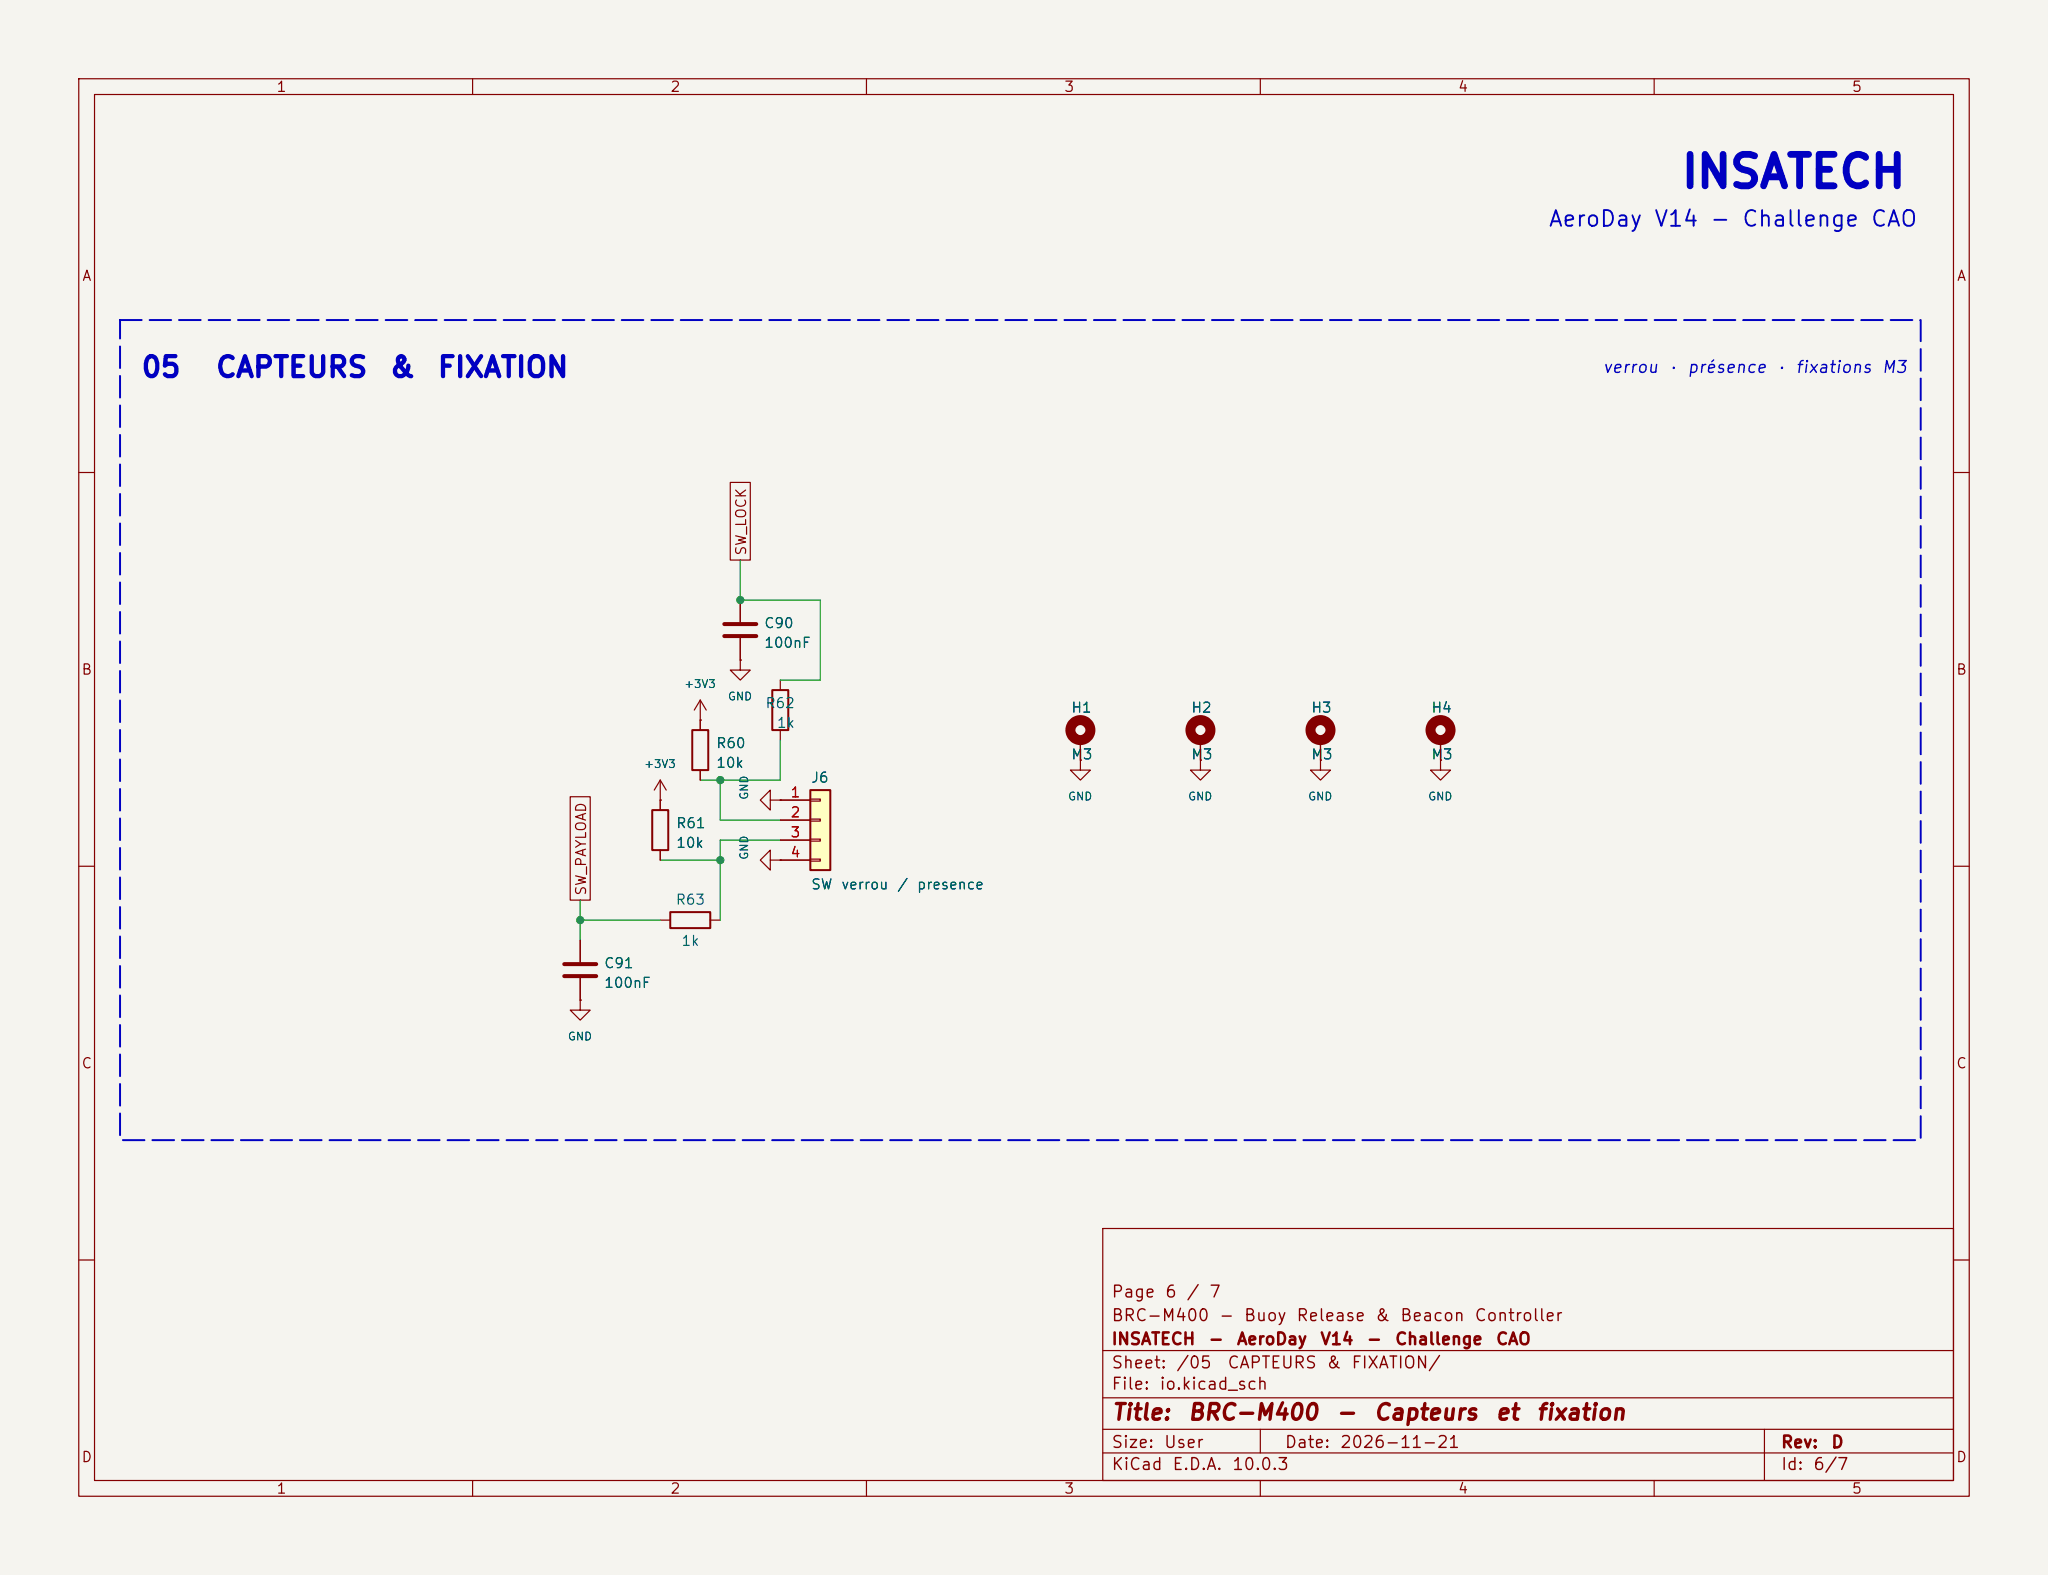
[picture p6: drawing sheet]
<svg xmlns="http://www.w3.org/2000/svg" width="260mm" height="200mm" viewBox="0 0 260 200" stroke-linecap="round" stroke-linejoin="round" font-family="sans-serif">
<path d="M0 0h260v200h-260z" fill="#f5f4ef" stroke="#f5f4ef" stroke-width=".13"/>
<g fill="none" stroke="#840000" stroke-width=".15">
<path d="M10 10h240v180h-240zM12 12h236v176h-236zM60 10v2M110 10v2M160 10v2M210 10v2M10 60h2M248 60h2M83.8 99.1l-.7 1.2M83.8 99.1l.8 1.2M83.8 99.1v2.5M137.2 96.5v1.3h1.2l-1.2 1.3-1.3-1.3h1.3"/>
<path d="M137.2 96.5h.1M137.2 94v2.5M152.4 94v2.5M10 110h2M73.7 119.4v2.8M83.8 101.6h.1M248 110h2M73.7 127v1.3h1.2l-1.2 1.2-1.3-1.2h1.3M73.7 127h.1M73.7 124.2v2.8M140 156h108v32h-108zM10 160h2"/>
<path d="M140 177.5h108M140 171.5h108M248 160h2M60 188v2M110 188v2M140 184.5h108M140 181.5h108M160 181.5v3M160 188v2M210 188v2M224 181.5v6.5"/>
</g>
<path d="M71.6 122.4h4.1M71.6 124h4.1" fill="none" stroke="#840000" stroke-width=".51"/>
<g fill="none" stroke="#840000" stroke-width="1.3">
<circle cx="137.2" cy="92.7" r="1.27"/>
<circle cx="152.4" cy="92.7" r="1.27"/>
</g>
<path d="M102.9 100.3h2.5v10.2h-2.5z" fill="#ffffc2"/>
<path d="M87.9 92.7h2v5.1h-2zM98 87.6h2.1v5.1h-2.1zM82.8 102.9h2v5.1h-2zM85.1 115.8h5.1v2.1h-5.1zM102.9 100.3h2.5v10.2h-2.5z" fill="none" stroke="#840000" stroke-width=".25"/>
<g fill="none" stroke="#840000" stroke-width=".15">
<path d="M92.7 61.3h2.6v9.8h-2.6zM94 76.2v2.8M88.9 91.4h.1M88.9 88.9l-.8 1.3M88.9 88.9l.8 1.3M88.9 88.9v3.8M88.9 97.8v1.3M94 83.8v1.3h1.2l-1.2 1.3-1.3-1.3h1.3M94 83.8h.1M94 81v2.8M99.1 86.4v1.2M99.1 92.7v1.3"/>
<path d="M137.2 96.5h.1M137.2 94v2.5M152.4 96.5v1.3h1.3l-1.3 1.3-1.3-1.3h1.3M152.4 96.5h.1M152.4 94v2.5M167.6 96.5v1.3h1.3l-1.3 1.3-1.2-1.3h1.2M167.6 96.5h.1M167.6 94v2.5M182.9 96.5v1.3h1.2l-1.2 1.3-1.3-1.3h1.3M182.9 96.5h.1M182.9 94v2.5M72.4 101.2h2.5v13.1h-2.5z"/>
<path d="M73.7 119.4v2.8M83.8 101.6h.1M83.8 116.8h1.3M83.8 101.6v1.3M83.8 108v1.2M90.2 116.8h1.2M97.8 109.2v-1.2l-1.3 1.2 1.3 1.3v-1.3h1.3M97.8 101.6v-1.3l-1.3 1.3 1.3 1.3v-1.3h1.3M99.1 109.2h.1M99.1 101.6h.1M99.1 101.6h3.8M99.1 104.1h3.8"/>
<path d="M99.1 106.7h3.8M99.1 109.2h3.8M102.9 101.5h1.2v.2h-1.2zM102.9 104h1.2v.3h-1.2zM102.9 106.6h1.2v.2h-1.2zM102.9 109.1h1.2v.2h-1.2zM73.7 127h.1M73.7 124.2v2.8"/>
</g>
<path d="M91.9 79.2h4.1M91.9 80.8h4.1" fill="none" stroke="#840000" stroke-width=".51"/>
<g fill="none" stroke="#840000" stroke-width="1.3">
<circle cx="167.6" cy="92.7" r="1.27"/>
<circle cx="182.9" cy="92.7" r="1.27"/>
</g>
<path d="M94 71.1v5.1h10.1v10.2h-5M91.4 99.1v5h7.7M99.1 94v5.1h-10.2M73.7 116.8h10.1M73.7 114.3v5.1M83.8 109.2h7.6M99.1 106.7h-7.7v10.1" fill="none" stroke="#009600" stroke-width=".15"/>
<path d="M15.2 40.6h228.6v104.2h-228.6z" fill="none" stroke="#0000c2" stroke-width=".25" stroke-dasharray="2.7 1"/>
<g fill="#009600" stroke="#009600" stroke-width=".13">
<circle cx="94" cy="76.2" r=".46"/>
<circle cx="73.7" cy="116.8" r=".46"/>
<circle cx="91.4" cy="109.2" r=".46"/>
<circle cx="91.4" cy="99.1" r=".46"/>
</g>
<text font-size="4" fill="#0000c2" x="213.2" y="24.8">INSATECH</text>
<g font-size="2.5" fill="#0000c2">
<text x="17.8" y="48.5">05</text>
<text x="27.2" y="48.5">CAPTEURS</text>
<text x="49.3" y="48.5">&amp;</text>
<text x="55.4" y="48.5">FIXATION</text>
</g>
<text font-size="2" fill="#0000c2" x="196.5" y="29.3">AeroDay V14 - Challenge CAO</text>
<g font-size="2" fill="#840000">
<text x="141" y="180.8">Title:</text>
<text x="150.7" y="180.8">BRC-M400</text>
<text x="169.5" y="180.8">-</text>
<text x="174.3" y="180.8">Capteurs</text>
<text x="189.7" y="180.8">et</text>
<text x="194.9" y="180.8">fixation</text>
</g>
<g font-size="1.5" fill="#0000c2">
<text x="203.3" y="47.7">verrou</text>
<text x="211.6" y="47.7">·</text>
<text x="214.1" y="47.7">présence</text>
<text x="225.4" y="47.7">·</text>
<text x="227.8" y="47.7">fixations</text>
<text x="238.8" y="47.7">M3</text>
</g>
<g font-size="1.5" fill="#840000">
<text x="141" y="165.1">Page</text>
<text x="147.8" y="165.1">6</text>
<text x="150.5" y="165.1">/</text>
<text x="153.4" y="165.1">7</text>
<text x="141" y="171.1">INSATECH</text>
<text x="141" y="168.1">BRC-M400</text>
<text x="153.3" y="171.1">-</text>
<text x="154.7" y="168.1">-</text>
<text x="156.9" y="171.1">AeroDay</text>
<text x="157.8" y="168.1">Buoy</text>
<text x="164.5" y="168.1">Release</text>
<text x="167.5" y="171.1">V14</text>
<text x="173.4" y="171.1">-</text>
<text x="174.5" y="168.1">&amp;</text>
<text x="177" y="171.1">Challenge</text>
<text x="177.6" y="168.1">Beacon</text>
<text x="187.1" y="168.1">Controller</text>
<text x="189.8" y="171.1">CAO</text>
<text x="141" y="176.8">File:</text>
<text x="141" y="174.1">Sheet:</text>
<text x="147.1" y="176.8">io.kicad_sch</text>
<text x="149.2" y="174.1">/05</text>
<text x="155.7" y="174.1">CAPTEURS</text>
<text x="168.3" y="174.1">&amp;</text>
<text x="171.5" y="174.1">FIXATION/</text>
<text x="141" y="184.2">Size:</text>
<text x="147.7" y="184.2">User</text>
<text x="163" y="184.2">Date:</text>
<text x="170" y="184.2">2026-11-21</text>
<text x="226" y="184.2">Rev:</text>
<text x="232.4" y="184.2">D</text>
<text x="141" y="187">KiCad</text>
<text x="148.7" y="187">E.D.A.</text>
<text x="156.3" y="187">10.0.3</text>
<text x="226" y="187">Id:</text>
<text x="230.1" y="187">6/7</text>
</g>
<g font-size="1.3" fill="#840000">
<text x="35" y="12">1</text>
<text x="85" y="12">2</text>
<text x="135" y="12">3</text>
<text x="185" y="12">4</text>
<text x="235" y="12">5</text>
<text x="10.3" y="36">A</text>
<text x="248.3" y="36">A</text>
<text x="95" y="70.6" transform="rotate(-90 95 70.6)">SW_LOCK</text>
<text x="10.3" y="86">B</text>
<text x="248.3" y="86">B</text>
<text x="74.7" y="113.8" transform="rotate(-90 74.7 113.8)">SW_PAYLOAD</text>
<text x="10.3" y="136">C</text>
<text x="248.3" y="136">C</text>
<text x="10.3" y="186">D</text>
<text x="248.3" y="186">D</text>
<text x="35" y="190">1</text>
<text x="85" y="190">2</text>
<text x="135" y="190">3</text>
<text x="185" y="190">4</text>
<text x="235" y="190">5</text>
</g>
<g font-size="1.3" fill="#006464">
<text x="96.9" y="82.6">100nF</text>
<text x="96.9" y="80.1">C90</text>
<text x="90.8" y="95.3">R60</text>
<text x="97.1" y="90.2">R62</text>
<text x="98.5" y="92.7">1k</text>
<text x="135.9" y="90.8">H1</text>
<text x="151.1" y="90.8">H2</text>
<text x="166.4" y="90.8">H3</text>
<text x="181.6" y="90.8">H4</text>
<text x="90.8" y="97.8">10k</text>
<text x="102.9" y="99.7">J6</text>
<text x="135.9" y="96.8">M3</text>
<text x="151.1" y="96.8">M3</text>
<text x="166.4" y="96.8">M3</text>
<text x="181.6" y="96.8">M3</text>
<text x="85.7" y="108">10k</text>
<text x="85.7" y="105.5">R61</text>
<text x="102.9" y="113.3">SW</text>
<text x="106.7" y="113.3">verrou</text>
<text x="113.8" y="113.3">/</text>
<text x="116.3" y="113.3">presence</text>
<text x="85.7" y="115.2">R63</text>
<text x="76.6" y="125.8">100nF</text>
<text x="76.6" y="123.3">C91</text>
<text x="86.4" y="120.4">1k</text>
</g>
<g font-size="1.3" fill="#a90000">
<text x="100.3" y="101.6">1</text>
<text x="100.3" y="104.1">2</text>
<text x="100.3" y="106.7">3</text>
<text x="100.3" y="109.2">4</text>
</g>
<g font-size="1" fill="#006464">
<text x="86.8" y="87.6">+3V3</text>
<text x="92.3" y="89.2">GND</text>
<text x="81.7" y="97.8">+3V3</text>
<text x="95.2" y="101.6" transform="rotate(-90 95.2 101.6)">GND</text>
<text x="135.5" y="101.9">GND</text>
<text x="150.7" y="101.9">GND</text>
<text x="166" y="101.9">GND</text>
<text x="181.2" y="101.9">GND</text>
<text x="95.2" y="109.3" transform="rotate(-90 95.2 109.3)">GND</text>
<text x="72" y="132.4">GND</text>
</g>
</svg>
